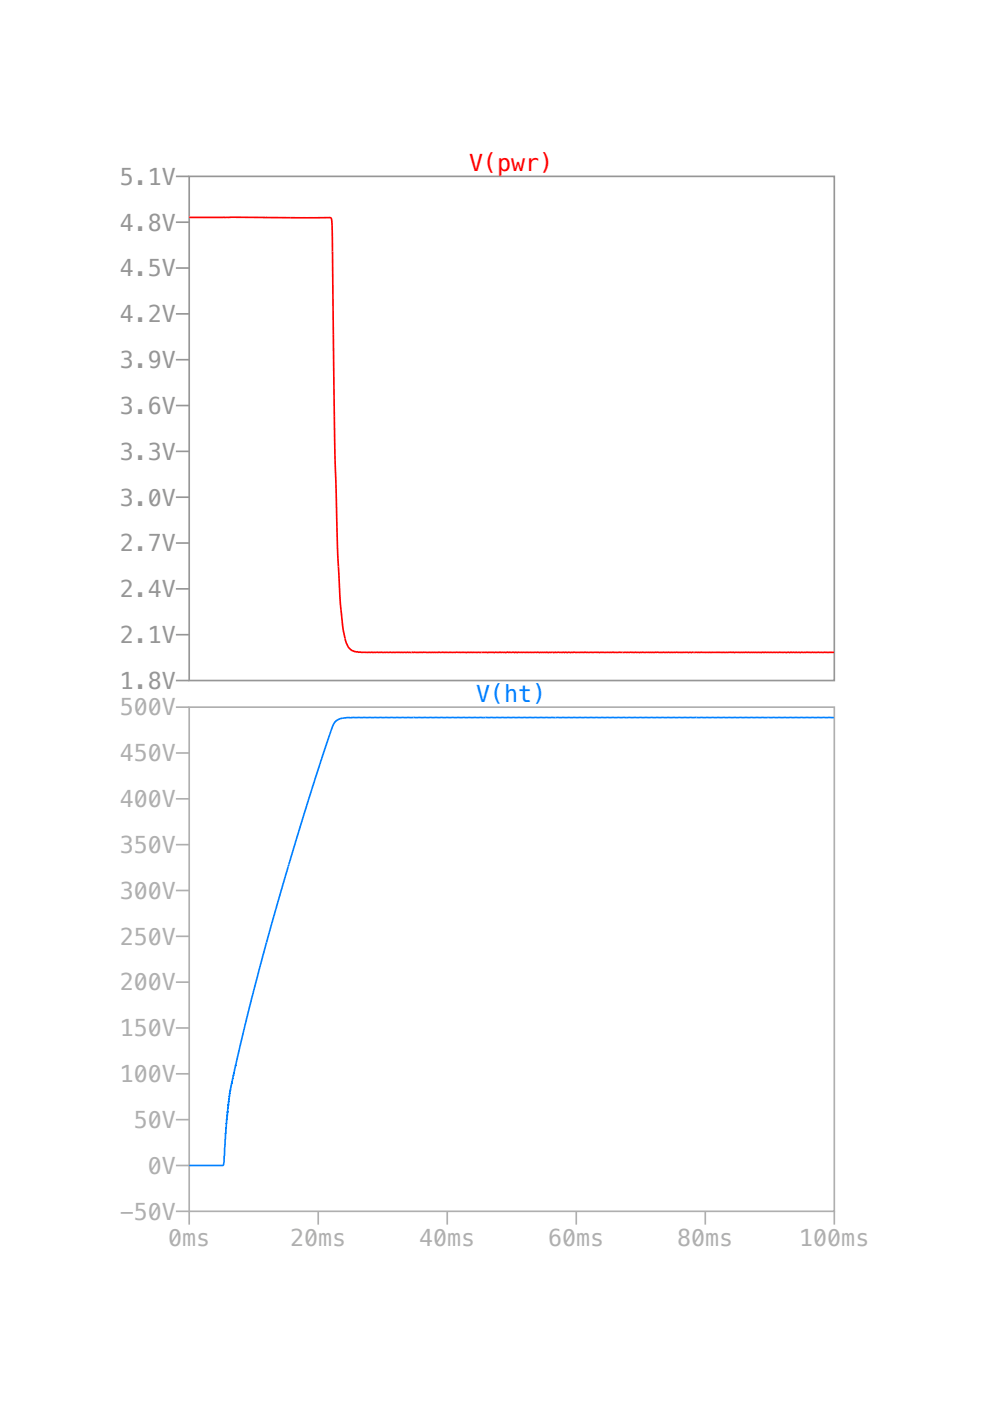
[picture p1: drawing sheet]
<svg xmlns="http://www.w3.org/2000/svg" width="210mm" height="297mm" viewBox="0 0 210 297" stroke-linecap="round" stroke-linejoin="round" font-family="sans-serif">
<g fill="none" stroke="#afafaf" stroke-width=".35">
<path d="M37.3 159.6h2.8M37.3 149.9h2.8M40.1 149.9h136.8v106.9h-136.8zM37.3 179.1h2.8M37.3 169.4h2.8M37.3 198.5h2.8M37.3 188.8h2.8M37.3 218h2.8M37.3 208.2h2.8M37.3 237.4h2.8M37.3 227.7h2.8M37.3 256.8h2.8v2.8"/>
<path d="M37.3 247.1h2.8M67.5 256.8v2.8M94.8 256.8v2.8M122.2 256.8v2.8M149.5 256.8v2.8M176.9 256.8v2.8"/>
</g>
<g fill="none" stroke="#969696" stroke-width=".35">
<path d="M37.3 37.4h2.8M40.1 37.4h136.8v106.9h-136.8zM37.3 56.8h2.8M37.3 47.1h2.8M37.3 76.3h2.8M37.3 66.5h2.8M37.3 95.7h2.8M37.3 86h2.8M37.3 115.1h2.8M37.3 105.4h2.8M37.3 134.6h2.8M37.3 124.9h2.8"/>
<path d="M37.3 144.3h2.8"/>
</g>
<path d="M176.8 152.1l-103.6 .1a2.91 2.91 0 0 0-3 2.6l-4.2 13-5.4 17.7-4.5 15.6-3.9 15-2.2 9.9-.1-.1-1.2 6v-.1l-.8 7.4v-.1l-.5 7.8-.2 .2h-7.1" fill="none" stroke="#0080ff" stroke-width=".35"/>
<path d="M40.1 46.1h29.4a.68 .68 0 0 1 .7 .2 .68 .68 0 0 1 .2 .7l.6 47.2 .6 22.2 .6 11.8 .5 5 .6 2.7a2.72 2.72 0 0 0 3 2.4h100.6" fill="none" stroke="#f00" stroke-width=".35"/>
<g font-size="4.9" fill="#969696">
<text x="25.4" y="39.2">5.1V</text>
<text x="25.4" y="48.9">4.8V</text>
<text x="25.4" y="58.6">4.5V</text>
<text x="25.4" y="68.3">4.2V</text>
<text x="25.4" y="78">3.9V</text>
<text x="25.4" y="87.7">3.6V</text>
<text x="25.4" y="97.5">3.3V</text>
<text x="25.4" y="107.2">3.0V</text>
<text x="25.4" y="116.9">2.7V</text>
<text x="25.4" y="126.6">2.4V</text>
<text x="25.4" y="136.3">2.1V</text>
<text x="25.4" y="146">1.8V</text>
</g>
<text font-size="4.9" fill="#f00" x="99.5" y="36.3">V(pwr)</text>
<text font-size="4.9" fill="#0080ff" x="100.9" y="148.9">V(ht)</text>
<g font-size="4.9" fill="#afafaf">
<text x="25.4" y="151.7">500V</text>
<text x="25.4" y="161.4">450V</text>
<text x="25.4" y="171.1">400V</text>
<text x="25.4" y="180.8">350V</text>
<text x="25.4" y="190.6">300V</text>
<text x="25.4" y="200.3">250V</text>
<text x="25.4" y="210">200V</text>
<text x="25.4" y="219.7">150V</text>
<text x="25.4" y="229.4">100V</text>
<text x="28.4" y="239.2">50V</text>
<text x="31.3" y="248.9">0V</text>
<text x="25.4" y="258.6">-50V</text>
<text x="35.7" y="264.2">0ms</text>
<text x="61.5" y="264.2">20ms</text>
<text x="88.9" y="264.2">40ms</text>
<text x="116.2" y="264.2">60ms</text>
<text x="143.6" y="264.2">80ms</text>
<text x="169.5" y="264.2">100ms</text>
</g>
</svg>
